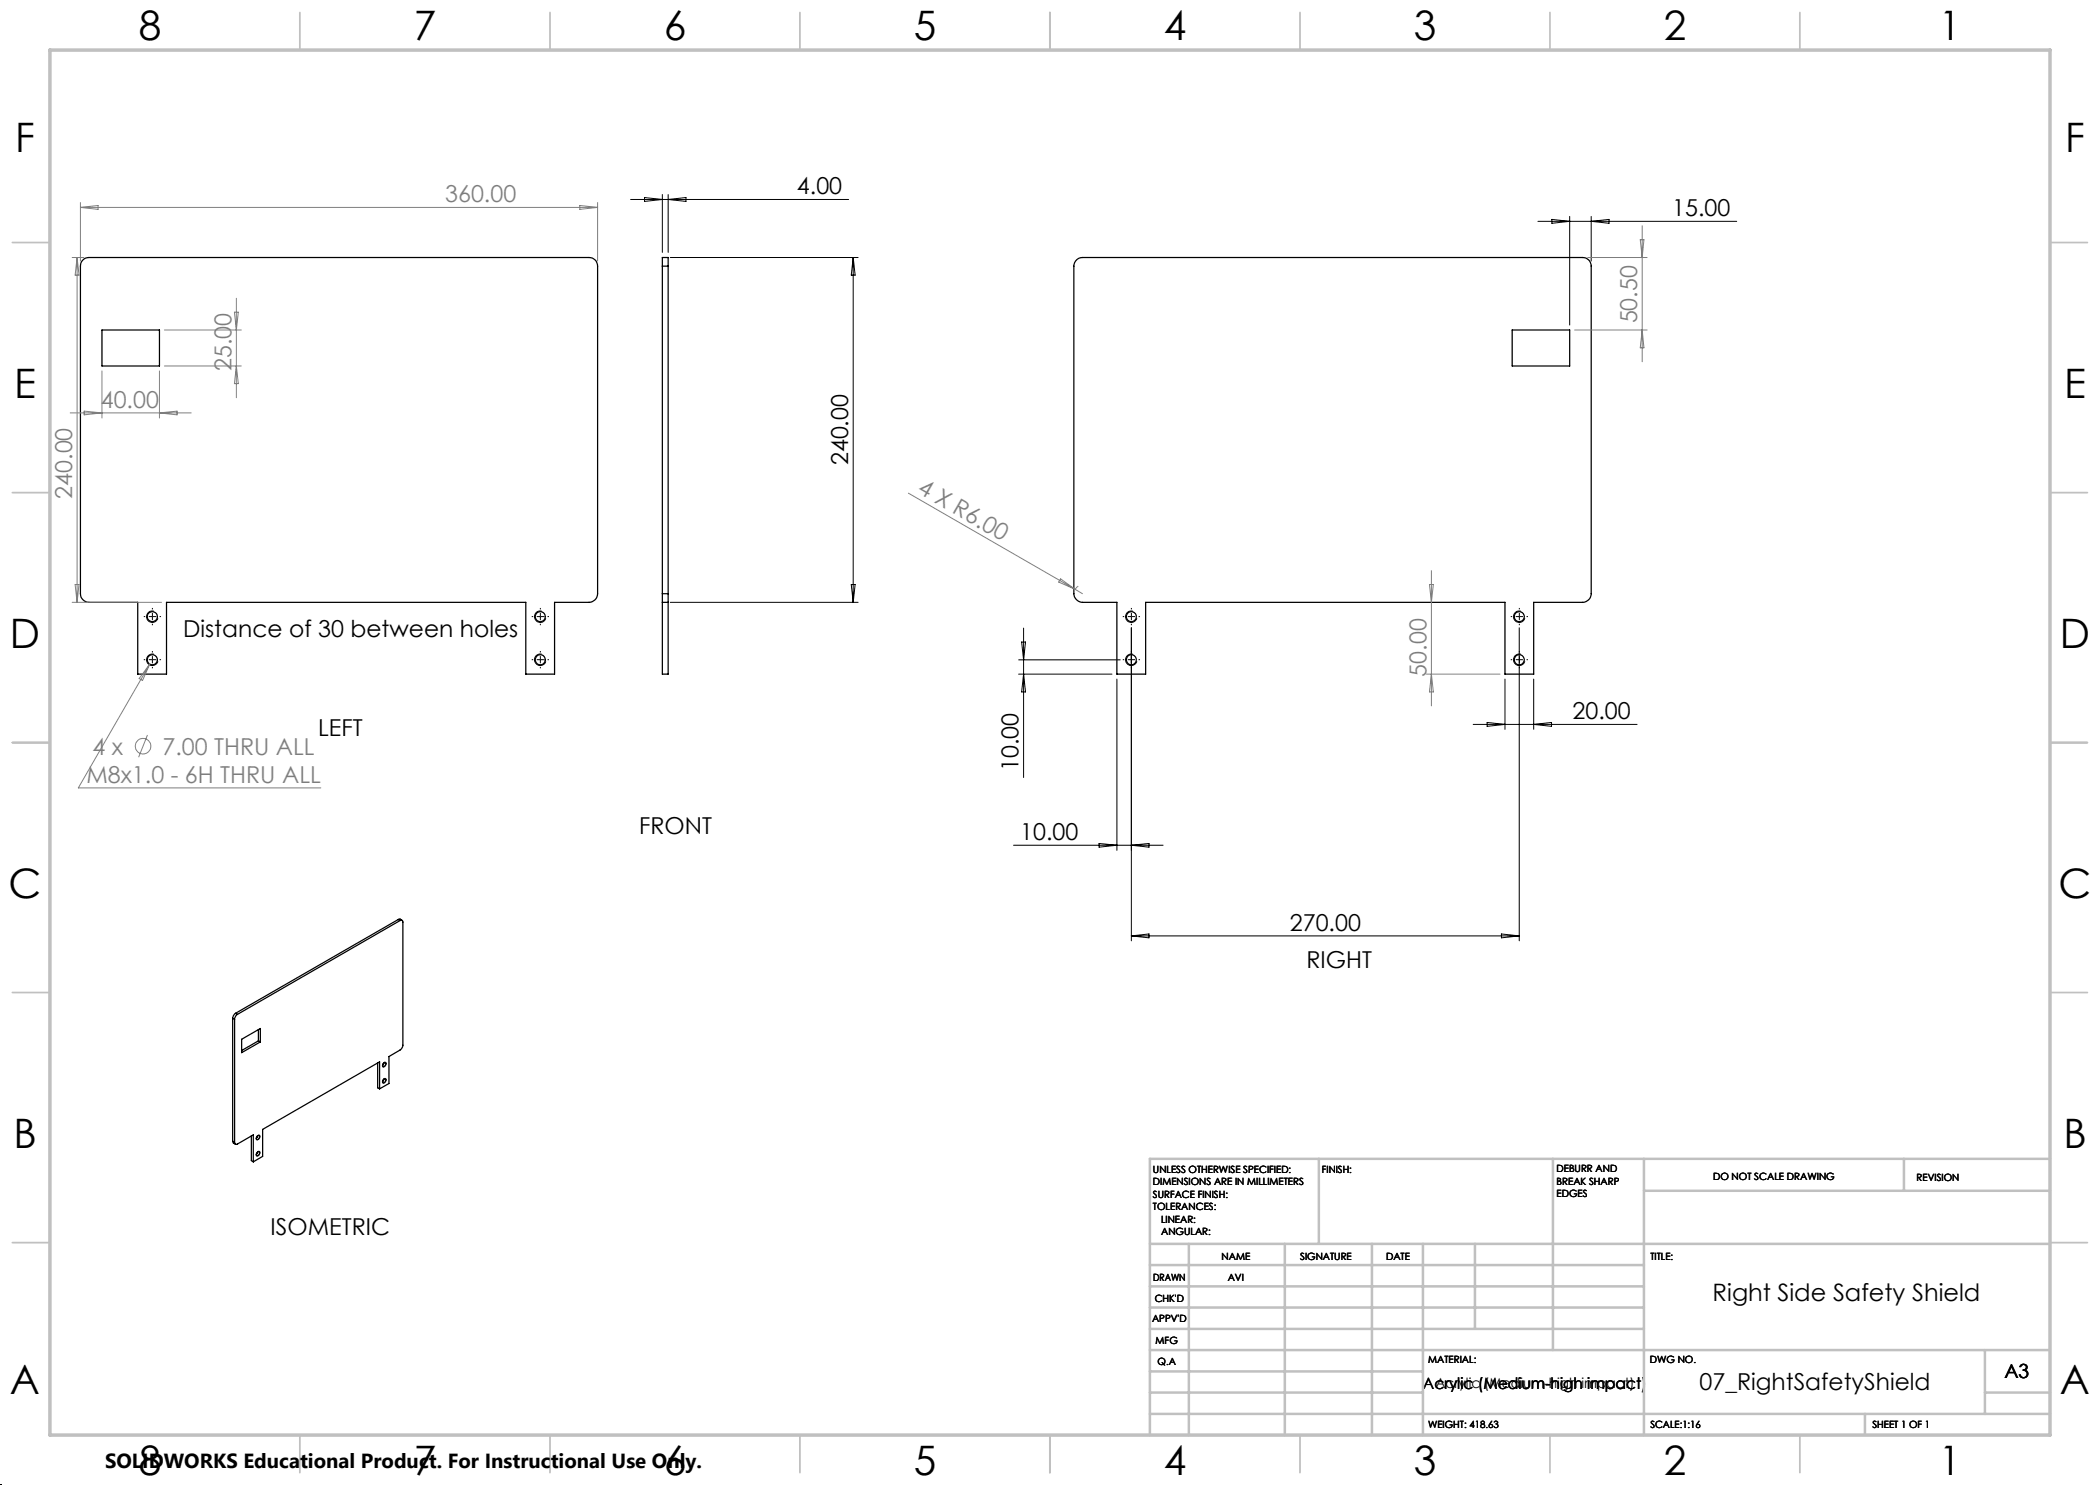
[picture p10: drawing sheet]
<svg xmlns="http://www.w3.org/2000/svg" width="420mm" height="297mm" viewBox="0 0 420 297" stroke-linecap="round" stroke-linejoin="round" font-family="sans-serif">
<g fill="none" stroke="#000" stroke-width=".25">
<path d="M16.6 52l.5-.4 .7-.1h100a1.69 1.69 0 0 1 1.7 1.7v65.5a1.75 1.75 0 0 1-1.7 1.8h-6.9v14.3h-5.7v-14.3h-71.9v14.3h-5.7v-14.3h-9.8a1.75 1.75 0 0 1-1.7-1.8v-65.5a1.54 1.54 0 0 1 .5-1.2zM132.5 53.2v-1.7h1.1v1.7M132.5 53.2h1.1M132.5 53.2v65.5M133.6 53.2v65.5M215.3 52l.6-.4 .6-.1h100a1.69 1.69 0 0 1 1.7 1.7v65.5a1.75 1.75 0 0 1-1.7 1.8h-9.8v14.3h-5.7v-14.3h-71.9v14.3h-5.7v-14.3h-6.9a1.81 1.81 0 0 1-1.7-1.8v-65.5l.1-.6zM20.4 66h11.5v7.2h-11.5zM302.4 66h11.5v7.2h-11.5zM132.5 118.7v1.8M132.5 118.7h1.1M133.6 118.7v1.8M132.5 120.5h1.1"/>
<path d="M132.5 120.5v14.3h1.1v-14.3M79.7 183.9l.3-.1 .4 .3M79.7 183.9l.3 .2M79.7 183.9l-32.6 18.8M80 184.1a.35 .35 0 0 1 .4 0 .35 .35 0 0 1 .2 .3v24.8l-.5 .7-2.3 1.4v5.4l-1.9 1.1M80 184.1l-32.5 18.8M46.5 203.7l.4 .2M46.5 203.7v24.5M46.9 203.9v24.6M47.1 202.7l-.4 .4-.2 .6M47.1 202.7l.4 .2M47.5 202.9l-.3 .3-.3 .7"/>
<path d="M48.3 207.9l3.8-2.2v2.7l-3.8 2.1zM51.7 208.2l.4 .2M51.7 208.2l-3.4 1.9M51.7 205.9v2.3M75.5 212.6v5l.4 .2M75.9 217.8v-5.4l-23.4 13.5v5.4l-1.8 1.1M76.7 212.6l.2-.1a.43 .43 0 0 1 .2 .6 .43 .43 0 0 1-.5 .2l-.1-.2zM76.7 215.9l.1-.1a.3 .3 0 0 1 .4 .2 .3 .3 0 0 1-.2 .4l-.2 .1a.3 .3 0 0 1-.3-.2 .3 .3 0 0 1 .2-.3zM76.8 212.6l-.3 .4M76.8 215.8l-.3 .5M46.5 228.2l.1 .4 .5 .2M46.5 228.2l.4 .3"/>
<path d="M46.9 228.5a.35 .35 0 0 0 .2 .3 .35 .35 0 0 0 .4 0l3.2-1.8v5.4M50.3 227.2v4.9l.4 .3M51.5 227.2l.2-.1a.46 .46 0 0 1 .2 .5 .46 .46 0 0 1-.5 .3l-.1-.2zM51.5 230.4l.2-.1a.44 .44 0 0 1 .2 .6 .44 .44 0 0 1-.5 .2l-.1-.2zM51.5 227.2l-.2 .4M51.5 230.4l-.2 .5"/>
<circle cx="30.5" cy="132" r="1.01"/>
<circle cx="30.5" cy="123.3" r="1"/>
<circle cx="108" cy="132" r="1.01"/>
<circle cx="108" cy="123.3" r="1"/>
<circle cx="226.3" cy="123.3" r="1"/>
<circle cx="226.3" cy="131.9" r="1.02"/>
<circle cx="303.9" cy="123.3" r="1"/>
<circle cx="303.9" cy="132" r="1.01"/>
</g>
<g fill="none" stroke="#808080" stroke-width=".2">
<path d="M14.4 51.5h2.4M15.4 51.5v69M15.4 51.5l.4 3.5h-.8zM16.1 40.5v11.7M16.1 41.5h103.4M16.1 41.5l3.5-.4v.8zM47.3 59.7v19.8M116 41.1l3.5 .4-3.5 .4zM119.5 40.5v11.7M317.5 51.5h11.9M328 47.9h.8l-.4 3.6zM328.4 45.2v27.2"/>
<path d="M20.4 74.2v9.4M31.9 74.2v9.4M32.9 66h15.4M32.9 73.2h15.4M46.9 62.4h.8l-.4 3.6zM47.3 73.2l.4 3.5h-.8zM314.9 66h14.5M328.4 66l.4 3.6h-.8zM14 82.6h24.2M16.8 82.2l3.6 .4-3.6 .4zM31.9 82.6l3.5-.4v.8zM181.7 98.6l33.3 19.3"/>
<path d="M15 116.9h.8l-.4 3.6zM212.1 115.8l2.9 2.1-3.3-1.5zM215 117.9l1.5 .8M215.7 117.2l-.7 .7M285.9 116.9h.8l-.4 3.6zM286.3 114.1v27.1M14.4 120.5h17.9M30 132.8l-14.3 24.8h48.5M30 132.8l-1.5 3.3-.7-.4zM285.3 134.8h14.7M286.3 134.8l.4 3.6h-.8zM29.5 147l-1.8 4.4"/>
<circle cx="28.6" cy="149.2" r="1.56"/>
</g>
<g fill="none" stroke="#000" stroke-width=".2">
<path d="M126.1 39.9h43.6M128.9 39.5l3.6 .4-3.6 .4zM132.5 38.9v11.6M133.6 38.9v11.6M133.6 39.9l3.6-.4v.8zM134.1 51.5h37.5M170.6 51.5v69M170.6 51.5l.4 3.5h-.7zM307.6 44.3h39.7M310.4 43.9l3.5 .4-3.5 .4zM313.9 43.3v21.7M318.2 43.3v8.9"/>
<path d="M318.2 44.3l3.6-.4v.8zM170.3 116.9h.7l-.4 3.6zM30.8 122.2a1.15 1.15 0 0 0-1.5 .8 1.15 1.15 0 0 0 .9 1.5 1.15 1.15 0 0 0 1.4-.9M30.8 130.8a1.15 1.15 0 0 0-1.5 .9 1.15 1.15 0 0 0 .9 1.4 1.15 1.15 0 0 0 1.4-.8M108.3 122.2a1.14 1.14 0 0 0-1.4 .8 1.14 1.14 0 0 0 .8 1.4 1.14 1.14 0 0 0 1.4-.8M108.3 130.8a1.14 1.14 0 0 0-1.4 .9 1.14 1.14 0 0 0 .8 1.3 1.14 1.14 0 0 0 1.4-.7M134.1 120.5h37.5M203.7 132h20.3M203.7 134.8h18.7M204.3 128.4h.8l-.4 3.6zM204.7 125.6v29.9M204.7 134.8l.4 3.6h-.8z"/>
<path d="M223.4 135.8v34.3M226.3 125.6v62.6M226.6 122.2a1.15 1.15 0 0 0-1.5 .8 1.15 1.15 0 0 0 .9 1.5 1.15 1.15 0 0 0 1.4-.9M226.6 130.8a1.15 1.15 0 0 0-1.5 .9 1.15 1.15 0 0 0 .9 1.4 1.15 1.15 0 0 0 1.4-.8M301 135.8v10.1M303.8 125.6v62.6M304.2 122.2a1.15 1.15 0 0 0-1.5 .8 1.15 1.15 0 0 0 .9 1.5 1.15 1.15 0 0 0 1.4-.9M304.2 130.8a1.15 1.15 0 0 0-1.5 .9 1.15 1.15 0 0 0 .9 1.4 1.15 1.15 0 0 0 1.4-.8M306.7 135.8v10.1M294.6 144.9h32.8M297.4 144.5l3.6 .4-3.6 .4zM306.7 144.9l3.6-.4v.8z"/>
<path d="M202.7 169h29.9M219.8 168.7l3.6 .3-3.6 .4zM226.3 169l3.5-.3v.7zM226.3 187.2l3.5-.4v.8zM226.3 187.2h77.5M300.3 186.8l3.5 .4-3.5 .4zM76.7 212.6l.1-.1a.35 .35 0 0 1 .5 .2 .35 .35 0 0 1-.3 .4l-.2 .3a.33 .33 0 0 1-.4-.2 .33 .33 0 0 1 .2-.4zM76.7 215.9l.3-.2a.48 .48 0 0 1 .1 .6 .48 .48 0 0 1-.6 .2zM51.3 227.3a.35 .35 0 0 1 .6-.3 .35 .35 0 0 1 0 .6 .36 .36 0 0 1-.6 .4 .36 .36 0 0 1 0-.7zM51.3 230.6a.37 .37 0 0 1 .6-.3 .37 .37 0 0 1-.1 .7 .33 .33 0 0 1-.5 .2 .33 .33 0 0 1 0-.5z"/>
</g>
<path d="M0 297h.1" fill="none" stroke="#000" stroke-width=".2" stroke-dasharray="1.3 .6"/>
<g fill="none" stroke="#000" stroke-width=".2" stroke-dasharray="15.2 1.3 1.3 1.3" stroke-linecap="butt">
<path d="M29 123.3h-.2M29 131.9h-.2M30.5 123.3v-.7M30.5 123.3h-.7M30.5 123.3v.7M30.5 123.3h.7M30.5 121.9v-.3M30.5 124.8v.2M30.5 131.9v-.7M30.5 131.9h-.7M30.5 131.9v.8M30.5 131.9h.7"/>
<path d="M30.5 130.5v-.3M30.5 133.4v.3M31.9 123.3h.3M31.9 131.9h.3M106.6 123.3h-.3M106.6 131.9h-.3M108.1 123.3v-.7M108.1 123.3h-.7M108.1 123.3v.7M108.1 123.3h.7M108.1 121.9v-.3M108.1 124.8v.2"/>
<path d="M108.1 131.9v-.7M108.1 131.9h-.7M108.1 131.9v.8M108.1 131.9h.7M108.1 130.5v-.3M108.1 133.4v.3M109.5 123.3h.3M109.5 131.9h.3M224.8 123.3h-.2M224.8 131.9h-.2M226.3 123.3v-.7M226.3 123.3h-.7"/>
<path d="M226.3 123.3v.7M226.3 123.3h.7M226.3 121.9v-.3M226.3 124.8v.2M226.3 131.9v-.7M226.3 131.9h-.7M226.3 131.9v.8M226.3 131.9h.7M226.3 130.5v-.3M226.3 133.4v.3M227.7 123.3h.3M227.7 131.9h.3"/>
<path d="M302.4 123.3h-.3M302.4 131.9h-.3M303.9 123.3v-.7M303.9 123.3h-.7M303.9 123.3v.7M303.9 123.3h.7M303.9 121.9v-.3M303.9 124.8v.2M303.9 131.9v-.7M303.9 131.9h-.7M303.9 131.9v.8M303.9 131.9h.7"/>
<path d="M303.9 130.5v-.3M303.9 133.4v.3M305.3 123.3h.3M305.3 131.9h.3"/>
</g>
<g fill="none" stroke="#c0c0c0" stroke-width=".35">
<path d="M60 2.5v7.5M110 2.5v7.5M160 2.5v7.5M210 2.5v7.5M260 2.5v7.5M310 2.5v7.5M360 2.5v7.5M2.5 48.5h7.5M410 48.5h7.5M2.5 98.5h7.5M410 98.5h7.5M2.5 148.5h7.5"/>
<path d="M410 148.5h7.5M2.5 198.5h7.5M410 198.5h7.5M2.5 248.5h7.5M410 248.5h7.5M60 287v7.5M110 287v7.5M160 287v7.5M210 287v7.5M260 287v7.5M310 287v7.5M360 287v7.5"/>
</g>
<g fill="none" stroke="#c0c0c0" stroke-width=".5">
<path d="M263.8 231.8v17M310.6 231.8v38.2M328.8 231.8v55.2M328.8 238.2h81.2M380.8 231.8v6.4M410 231.8h-180v55.2M230 248.8h180M230 257.3h98.8M230 253h98.8M237.8 248.8v38.2M257 248.8v38.2M274.4 248.8v38.2"/>
<path d="M284.6 248.8v38.2M295 248.8v17M230 265.8h98.8M230 261.5h98.8M230 278.5h54.6M230 274.3h54.6M230 270h180M397 278.5h13M397 270v12.8M230 282.8h180M373 282.8v4.2"/>
</g>
<path d="M10 10h400v277h-400z" fill="none" stroke="#c0c0c0" stroke-width=".7"/>
<g font-size="8.1">
<text x="27.7" y="8">8</text>
<text x="82.7" y="8">7</text>
<text x="132.7" y="8">6</text>
<text x="182.7" y="8">5</text>
<text x="232.7" y="8">4</text>
<text x="282.7" y="8">3</text>
<text x="332.7" y="8">2</text>
<text x="387.7" y="8">1</text>
<text x="3" y="30.4">F</text>
<text x="413" y="30.4">F</text>
<text x="2.8" y="79.6">E</text>
<text x="412.8" y="79.6">E</text>
<text x="2" y="129.6">D</text>
<text x="412" y="129.6">D</text>
<text x="1.7" y="179.6">C</text>
<text x="411.7" y="179.6">C</text>
<text x="2.7" y="229.6">B</text>
<text x="412.7" y="229.6">B</text>
<text x="2" y="278.9">A</text>
<text x="412" y="278.9">A</text>
<text x="27.7" y="295">8</text>
<text x="82.7" y="295">7</text>
<text x="132.7" y="295">6</text>
<text x="182.7" y="295">5</text>
<text x="232.7" y="295">4</text>
<text x="282.7" y="295">3</text>
<text x="332.7" y="295">2</text>
<text x="387.7" y="295">1</text>
</g>
<text font-size="4.8" x="342.5" y="260.1">Right Side Safety Shield</text>
<g font-size="4.7" fill="#808080">
<text x="89" y="40.5">360.00</text>
<text x="327.4" y="64.7" transform="rotate(-90 327.4 64.7)">50.50</text>
<text x="46.3" y="74.3" transform="rotate(-90 46.3 74.3)">25.00</text>
<text x="20.2" y="81.6">40.00</text>
<text x="14.4" y="99.8" transform="rotate(-90 14.4 99.8)">240.00</text>
<text x="183.3" y="98.4" transform="rotate(30 183.3 98.4)">4 X R6.00</text>
<text x="285.3" y="135.3" transform="rotate(-90 285.3 135.3)">50.00</text>
<text x="18.5" y="150.9">4 x</text>
<text x="32.5" y="150.9">7.00 THRU ALL</text>
<text x="17.3" y="156.5">M8x1.0 - 6H THRU ALL</text>
</g>
<g font-size="4.7">
<text x="159.4" y="38.9">4.00</text>
<text x="334.4" y="43.2">15.00</text>
<text x="169.6" y="93.1" transform="rotate(-90 169.6 93.1)">240.00</text>
<text x="36.6" y="127.4">Distance of 30 between holes</text>
<text x="314.5" y="143.8">20.00</text>
<text x="63.6" y="147.3">LEFT</text>
<text x="203.7" y="154.2" transform="rotate(-90 203.7 154.2)">10.00</text>
<text x="127.8" y="166.7">FRONT</text>
<text x="204" y="168">10.00</text>
<text x="258" y="186.2">270.00</text>
<text x="261.3" y="193.7">RIGHT</text>
<text x="54.1" y="247">ISOMETRIC</text>
<text x="339.9" y="278">07_RightSafetyShield</text>
</g>
<text font-size="4.1" x="21" y="293.7">SOLIDWORKS Educational Product. For Instructional Use Only.</text>
<text font-size="3.9" x="400.9" y="275.5">A3</text>
<text font-size="3.2" x="284.6" y="277.9">Acrylic (Medium-high impact)</text>
<text font-size="2.8" x="287.1" y="277.6">Acrylic (Medium-high impact)</text>
<g font-size="2">
<text x="230.6" y="234.6">UNLESS OTHERWISE SPECIFIED:</text>
<text x="230.6" y="237.1">DIMENSIONS ARE IN MILLIMETERS</text>
<text x="230.6" y="239.6">SURFACE FINISH:</text>
<text x="264.4" y="234.6">FINISH:</text>
<text x="311.3" y="234.5">DEBURR AND</text>
<text x="311.3" y="237">BREAK SHARP</text>
<text x="311.3" y="239.5">EDGES</text>
<text x="342.6" y="236">DO NOT SCALE DRAWING</text>
<text x="383.3" y="236.2">REVISION</text>
<text x="230.6" y="242.1">TOLERANCES:</text>
<text x="232.2" y="244.6">LINEAR:</text>
<text x="232.2" y="247.1">ANGULAR:</text>
<text x="244.3" y="252">NAME</text>
<text x="260" y="251.9">SIGNATURE</text>
<text x="277.2" y="251.9">DATE</text>
<text x="330.1" y="251.9">TITLE:</text>
<text x="230.6" y="256.1">DRAWN</text>
<text x="245.5" y="256.1">AVI</text>
<text x="230.9" y="260.3">CHK'D</text>
<text x="230.4" y="264.4">APPV'D</text>
<text x="231.1" y="268.8">MFG</text>
<text x="231.5" y="273">Q.A</text>
<text x="285.6" y="272.5">MATERIAL:</text>
<text x="330" y="272.5">DWG NO.</text>
<text x="285.6" y="285.5">WEIGHT: 418.63</text>
<text x="330.1" y="285.6">SCALE:1:16</text>
<text x="374.5" y="285.6">SHEET 1 OF 1</text>
</g>
</svg>
